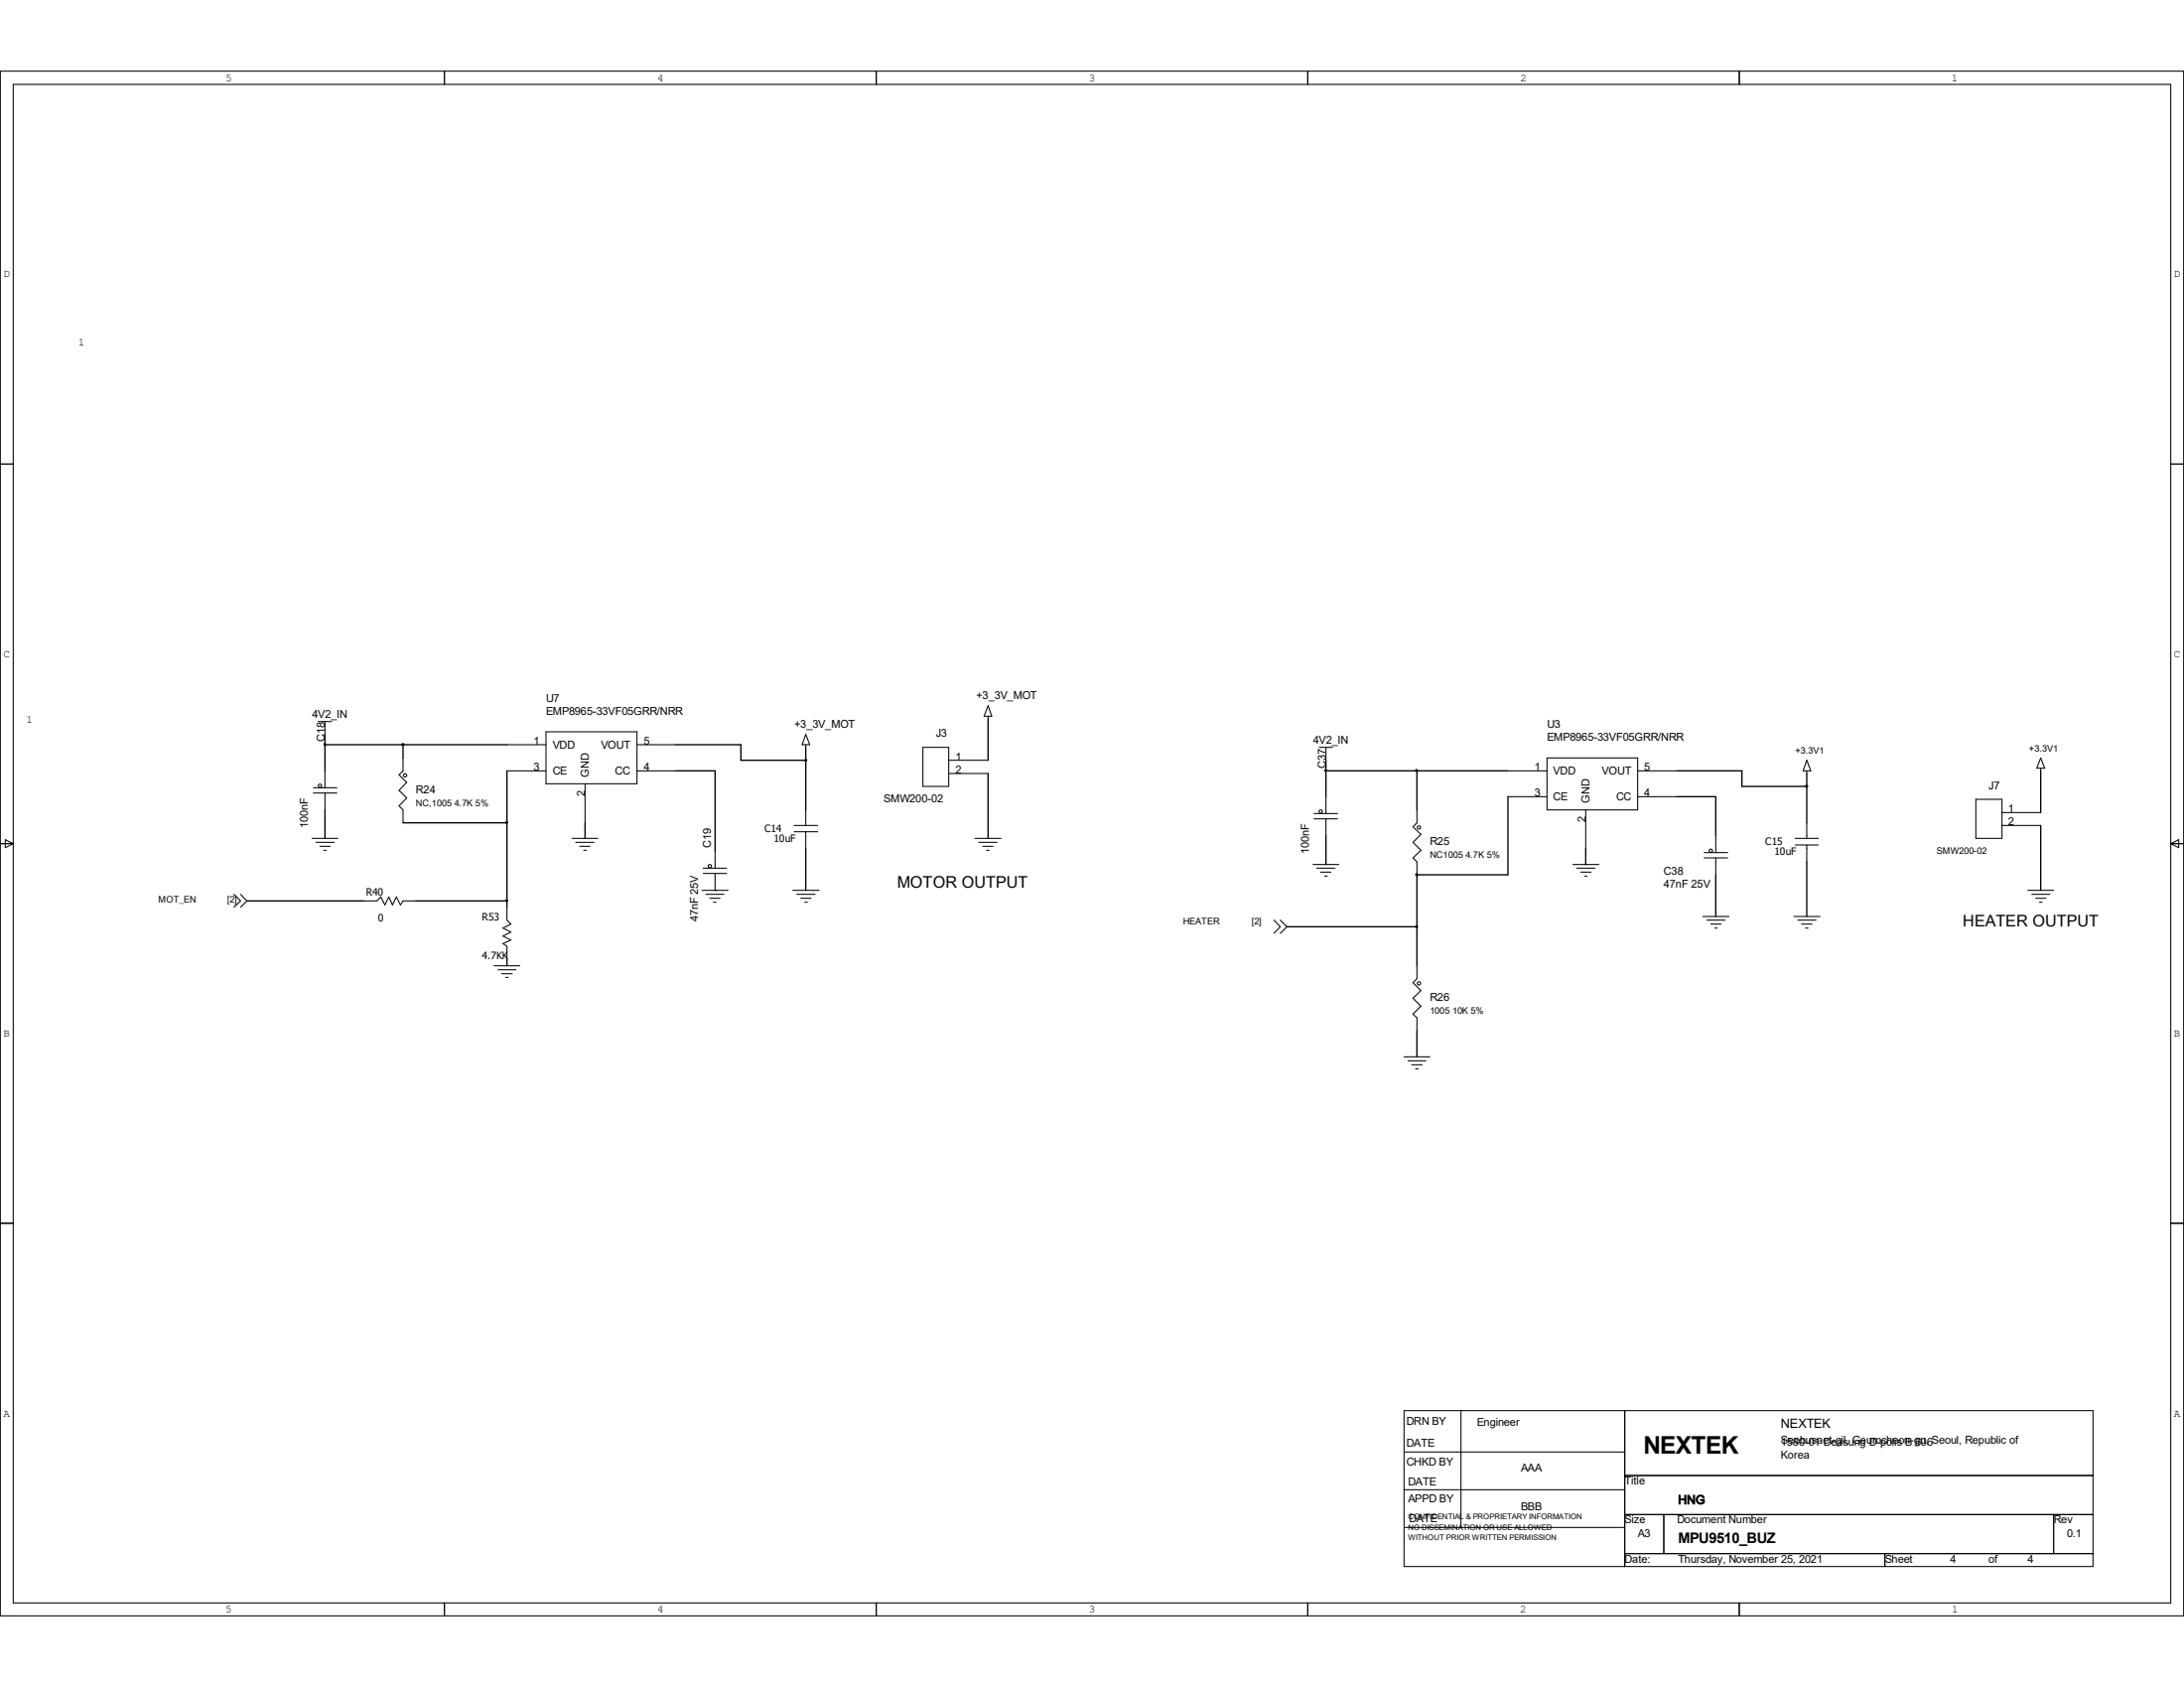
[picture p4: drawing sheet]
<svg xmlns="http://www.w3.org/2000/svg" width="279mm" height="216mm" viewBox="0 0 279 216" stroke-linecap="round" stroke-linejoin="round" font-family="sans-serif">
<g fill="none" stroke="#000" stroke-width=".13">
<path d="M0 9.1h279.4v197.6h-279.4zM1.7 10.8h276v194.2h-276zM56.9 9.1v1.7M112.1 9.1v1.7M167.3 9.1v1.7M222.5 9.1v1.7M0 59.4h1.7M277.7 59.4h1.7M40.7 92.3h1.7M41.6 92.3v1.6M41.6 98.6v2.2M51.6 96.9v1.7l-.5 .5 .9 1-.9 1 .9 1-.9 1 .5 .5v1.6"/>
<path d="M64.9 95.2h4.9M64.9 98.6h4.9M69.8 93.6h11.7v6.6h-11.7zM81.5 95.2h5M81.5 98.6h5M103.1 93.9l.5 1.3h-1zM103.1 95.2v.4M118.1 95.6h3.3v5h-3.3zM121.4 97.2h5M121.4 98.9h5M126.4 90.3l.5 1.3h-1zM126.4 91.6v.3"/>
<path d="M168.8 95.6h1.7M169.6 95.6v1.6M192.9 98.6h5M197.9 96.9h11.6v6.7h-11.6zM209.5 98.6h5M231.1 97.2l.5 1.4h-.9zM231.1 98.6v.3M261.1 96.9l.5 1.4h-1zM261.1 98.3v.3M0 107.9h1.7M.7 107.4l1 .5-1 .5zM29.9 114.4l.9 .8-.9 .8"/>
<path d="M30.8 114.4l.8 .8-.8 .8M39.9 107.2h3.3M40.1 101.4h3M40.1 100.8h3M40.4 107.7h2.4M40.9 108.2h1.3M41.4 108.8h.3M41.6 101.4v2.2M46.6 115.2h1.6l.5-.5 .5 1 .5-1 .5 1 .5-1 .5 1 .4-.5h1.6M64.9 116v1.7l.5 .5-1.1 .5 1.1 .5-1.1 .5 1.1 .5-1.1 .5 .6 .3v1.7M73.2 107.2h3.3M73.7 107.7h2.3"/>
<path d="M74.2 108.2h1.3M74.7 108.8h.3M74.8 100.2v5M89.8 113.9h3.3M90 111.7h3M90 111h3M90.3 114.4h2.3M90.8 114.9h1.3M91.3 115.4h.3M91.5 108.9v2.1M91.5 111.7v2.2M101.4 113.9h3.4"/>
<path d="M101.6 106.4h3M101.6 105.6h3M101.9 114.4h2.4M102.4 114.9h1.4M103 115.4h.3M103.1 103.6v2M103.1 106.4v2.1M124.7 107.2h3.4M125.2 107.7h2.4M125.7 108.2h1.3M126.2 108.8h.3M163 117.7l.8 .8-.8 .9"/>
<path d="M163.8 117.7l.8 .8-.8 .9M168 110.6h3.3M168.1 104.7h3M168.1 104.1h3M168.4 111h2.4M169 111.5h1.3M169.5 112.1h.3M169.6 101.9v2.2M169.6 104.7v2.2M181.3 103.6v1.6l-.5 .5 1 1-1 1 1 1.1-1 .9 .5 .5v1.7M192.9 101.9h5M201.2 110.6h3.4"/>
<path d="M201.7 111h2.3M202.2 111.5h1.3M202.7 112.1h.3M202.9 103.6v4.9M209.5 101.9h5M217.8 117.2h3.4M218 109.7h3M218 109.1h3M218.4 117.7h2.3M218.9 118.2h1.3M219.4 118.7h.3M219.5 106.9v2.2"/>
<path d="M219.5 109.7v2.2M229.5 117.2h3.3M229.7 108.1h2.9M229.7 107.2h2.9M230 117.7h2.3M230.5 118.2h1.3M231 118.7h.3M231.1 105.2v2M231.1 108.1v2.1M252.8 102.2h3.3v5h-3.3zM256.1 105.6h5M256.1 103.9h5"/>
<path d="M259.4 113.9h3.3M259.9 114.4h2.4M260.4 114.9h1.3M260.9 115.4h.3M277.7 107.9h1.7M277.7 107.9l1-.5v1zM63.2 123.5h3.3M63.7 124h2.3M64.2 124.5h1.3M64.7 125h.3M179.6 135.2h3.3M180.1 135.7h2.3"/>
<path d="M180.6 136.2h1.3M181.1 136.7h.3M181.3 123.5v1.7l-.5 .5 1 1-1 1 1 1-1 1 .5 .5v1.7M0 156.5h1.7M277.7 156.5h1.7M179.6 180.4h88.2v20h-88.2zM179.6 190.5h28.3M179.7 185.7h28.2M179.7 195.4h28.2M186.9 180.4v15M207.9 180.4v20M207.9 188.7h59.9"/>
<path d="M207.9 193.7h59.9M207.9 198.7h59.9M212.9 193.7v5M241.1 198.7v1.7M262.7 193.7v5M56.9 205v1.7M112.1 205v1.7M167.3 205v1.7M222.5 205v1.7"/>
<circle cx="51.8" cy="99.2" r=".21"/>
<circle cx="40.9" cy="100.5" r=".21"/>
<circle cx="90.8" cy="110.8" r=".21"/>
<circle cx="169" cy="103.8" r=".21"/>
<circle cx="181.5" cy="105.8" r=".21"/>
<circle cx="218.9" cy="108.8" r=".21"/>
<circle cx="181.5" cy="125.8" r=".21"/>
</g>
<g fill="none" stroke="#000" stroke-width=".17">
<path d="M41.6 95.2h23.3M41.6 93.9v4.7M51.6 95.2v1.7M64.9 98.6v17.4M86.5 98.6h5v10.3M86.5 95.2h8.3v2h8.3M103.1 95.6v8M126.4 91.9v5.3M126.4 98.9v8.3M169.6 98.6h23.3M169.6 97.2v4.7M181.3 98.6v5"/>
<path d="M214.5 98.6h8.3v2h8.3M231.1 98.9v6.3M261.1 98.6v5.3M31.6 115.2h15M41.6 103.6v3.6M51.6 105.2h13.3M53.2 115.2h11.7M74.8 105.2v2M91.5 113.9h.1M103.1 108.5v5.4M164.6 118.5h16.7M169.6 106.9v3.7"/>
<path d="M181.3 111.9h.1M181.3 111.9v11.6M192.9 101.9v10h-11.6M202.9 108.5v2.1M214.5 101.9h5v5M219.5 111.9v5.3M231.1 110.2v7M261.1 105.6v8.3M64.9 122.7v.8M181.3 131.9v3.3"/>
</g>
<g fill="#000" stroke="#000" stroke-width=".13">
<path d="M51.4 95.1h.2v.2h-.2z" fill-rule="evenodd"/>
<path d="M231 100.5h.2v.2h-.2z" fill-rule="evenodd"/>
<circle cx="41.6" cy="95.2" r=".13"/>
<circle cx="103.1" cy="97.2" r=".13"/>
<circle cx="169.6" cy="98.6" r=".13"/>
<circle cx="181.2" cy="98.6" r=".13"/>
<circle cx="64.8" cy="105.2" r=".13"/>
<circle cx="64.8" cy="115.2" r=".13"/>
<circle cx="181.2" cy="118.5" r=".13"/>
<circle cx="181.2" cy="111.9" r=".13"/>
</g>
<text font-size="3.1" x="210.2" y="185.9">NEXTEK</text>
<g font-size="2.1">
<text x="114.8" y="113.6">MOTOR OUTPUT</text>
<text x="251.1" y="118.5">HEATER OUTPUT</text>
</g>
<text font-size="1.9" x="214.7" y="197.4">MPU9510_BUZ</text>
<g font-size="1.6">
<text x="227.8" y="182.6">NEXTEK</text>
<text x="214.7" y="192.4">HNG</text>
</g>
<g font-size="1.4">
<text x="28.8" y="10.4">5</text>
<text x="84.1" y="10.4">4</text>
<text x="139.3" y="10.4">3</text>
<text x="194.5" y="10.4">2</text>
<text x="249.7" y="10.4">1</text>
<text x=".4" y="35.5">D</text>
<text x="278.1" y="35.5">D</text>
<text x="10" y="44.2">1</text>
<text x=".4" y="84">C</text>
<text x="69.8" y="89.7">U7</text>
<text x="124.9" y="89.5">+3_3V_MOT</text>
<text x="278.1" y="84">C</text>
<text x="3.3" y="92.4">1</text>
<text x="39.9" y="91.8">4V2_IN</text>
<text x="41.6" y="94.9" transform="rotate(-90 41.6 94.9)">C18</text>
<text x="68.2" y="95.2">1</text>
<text x="69.8" y="91.4">EMP8965-33VF05GRR/NRR</text>
<text x="70.7" y="95.7">VDD</text>
<text x="76.9" y="95.7">VOUT</text>
<text x="82.3" y="95.2">5</text>
<text x="101.6" y="93.1">+3_3V_MOT</text>
<text x="119.7" y="94.3">J3</text>
<text x="168" y="95.1">4V2_IN</text>
<text x="197.9" y="93.1">U3</text>
<text x="197.9" y="94.8">EMP8965-33VF05GRR/NRR</text>
<text x="53.2" y="101.4">R24</text>
<text x="68.2" y="98.6">3</text>
<text x="70.7" y="99.1">CE</text>
<text x="74.8" y="101.9" transform="rotate(-90 74.8 101.9)">2</text>
<text x="75.4" y="99.4" transform="rotate(-90 75.4 99.4)">GND</text>
<text x="78.7" y="99.1">CC</text>
<text x="82.3" y="98.6">4</text>
<text x="122.2" y="97.2">1</text>
<text x="122.2" y="98.9">2</text>
<text x="169.6" y="98.3" transform="rotate(-90 169.6 98.3)">C37</text>
<text x="196.3" y="98.6">1</text>
<text x="196.3" y="101.9">3</text>
<text x="198.7" y="99.1">VDD</text>
<text x="204.9" y="99.1">VOUT</text>
<text x="210.4" y="101.9">4</text>
<text x="210.4" y="98.6">5</text>
<text x="254.4" y="100.9">J7</text>
<text x="39.4" y="105.9" transform="rotate(-90 39.4 105.9)">100nF</text>
<text x="113.1" y="102.6">SMW200-02</text>
<text x="198.7" y="102.4">CE</text>
<text x="202.9" y="105.2" transform="rotate(-90 202.9 105.2)">2</text>
<text x="203.4" y="102.7" transform="rotate(-90 203.4 102.7)">GND</text>
<text x="206.8" y="102.4">CC</text>
<text x="256.9" y="103.9">1</text>
<text x="256.9" y="105.6">2</text>
<text x="91" y="108.4" transform="rotate(-90 91 108.4)">C19</text>
<text x="167.5" y="109.2" transform="rotate(-90 167.5 109.2)">100nF</text>
<text x="182.9" y="108.1">R25</text>
<text x="212.9" y="111.9">C38</text>
<text x="212.9" y="113.6">47nF 25V</text>
<text x="89.3" y="117.9" transform="rotate(-90 89.3 117.9)">47nF 25V</text>
<text x="182.9" y="128">R26</text>
<text x=".4" y="132.6">B</text>
<text x="278.1" y="132.6">B</text>
<text x=".4" y="181.2">A</text>
<text x="179.9" y="185.1">DATE</text>
<text x="179.9" y="182.2">DRN BY</text>
<text x="188.9" y="182.4">Engineer</text>
<text x="227.8" y="184.7">Seobusaet-gil, Geumcheon-gu, Seoul, Republic of</text>
<text x="227.8" y="184.9">1580-01 Deasung D-polis B 606</text>
<text x="278.1" y="181.2">A</text>
<text x="179.9" y="187.4">CHKD BY</text>
<text x="180.1" y="190">DATE</text>
<text x="194.6" y="188.2">AAA</text>
<text x="207.9" y="189.9">Title</text>
<text x="227.8" y="186.6">Korea</text>
<text x="180.1" y="192.2">APPD BY</text>
<text x="180.3" y="194.7">DATE</text>
<text x="194.6" y="193.2">BBB</text>
<text x="207.9" y="194.9">Size</text>
<text x="209.5" y="196.6">A3</text>
<text x="214.5" y="194.9">Document Number</text>
<text x="262.7" y="194.9">Rev</text>
<text x="264.4" y="196.6">0.1</text>
<text x="207.9" y="199.9">Date:</text>
<text x="214.7" y="199.9">Thursday, November 25, 2021</text>
<text x="241.1" y="199.9">Sheet</text>
<text x="249.5" y="199.9">4</text>
<text x="254.4" y="199.9">of</text>
<text x="259.4" y="199.9">4</text>
<text x="28.8" y="206.2">5</text>
<text x="84.1" y="206.2">4</text>
<text x="139.3" y="206.2">3</text>
<text x="194.5" y="206.2">2</text>
<text x="249.7" y="206.2">1</text>
</g>
<g font-size="1.3">
<text x="97.8" y="106.4">C14</text>
<text x="99" y="107.7">10uF</text>
<text x="225.8" y="108.1">C15</text>
<text x="227" y="109.4">10uF</text>
<text x="46.8" y="114.6">R40</text>
<text x="48.3" y="117.9">0</text>
<text x="61.7" y="117.7">R53</text>
<text x="61.7" y="122.7">4.7KK</text>
</g>
<g font-size="1.2">
<text x="229.7" y="96.4">+3.3V1</text>
<text x="259.6" y="96.1">+3.3V1</text>
<text x="53.2" y="103.1">NC,1005 4.7K 5%</text>
<text x="182.9" y="109.7">NC1005 4.7K 5%</text>
<text x="247.8" y="109.2">SMW200-02</text>
<text x="20.3" y="115.4">MOT_EN</text>
<text x="29" y="115.4">[2]</text>
<text x="151.3" y="118.2">HEATER</text>
<text x="160.1" y="118.2">[2]</text>
<text x="182.9" y="129.7">1005 10K 5%</text>
</g>
<g font-size="1">
<text x="180.1" y="197">WITHOUT PRIOR WRITTEN PERMISSION</text>
<text x="180.1" y="195.7">NO DISSEMINATION OR USE ALLOWED</text>
<text x="180.1" y="194.3">CONFIDENTIAL &amp; PROPRIETARY INFORMATION</text>
</g>
</svg>
